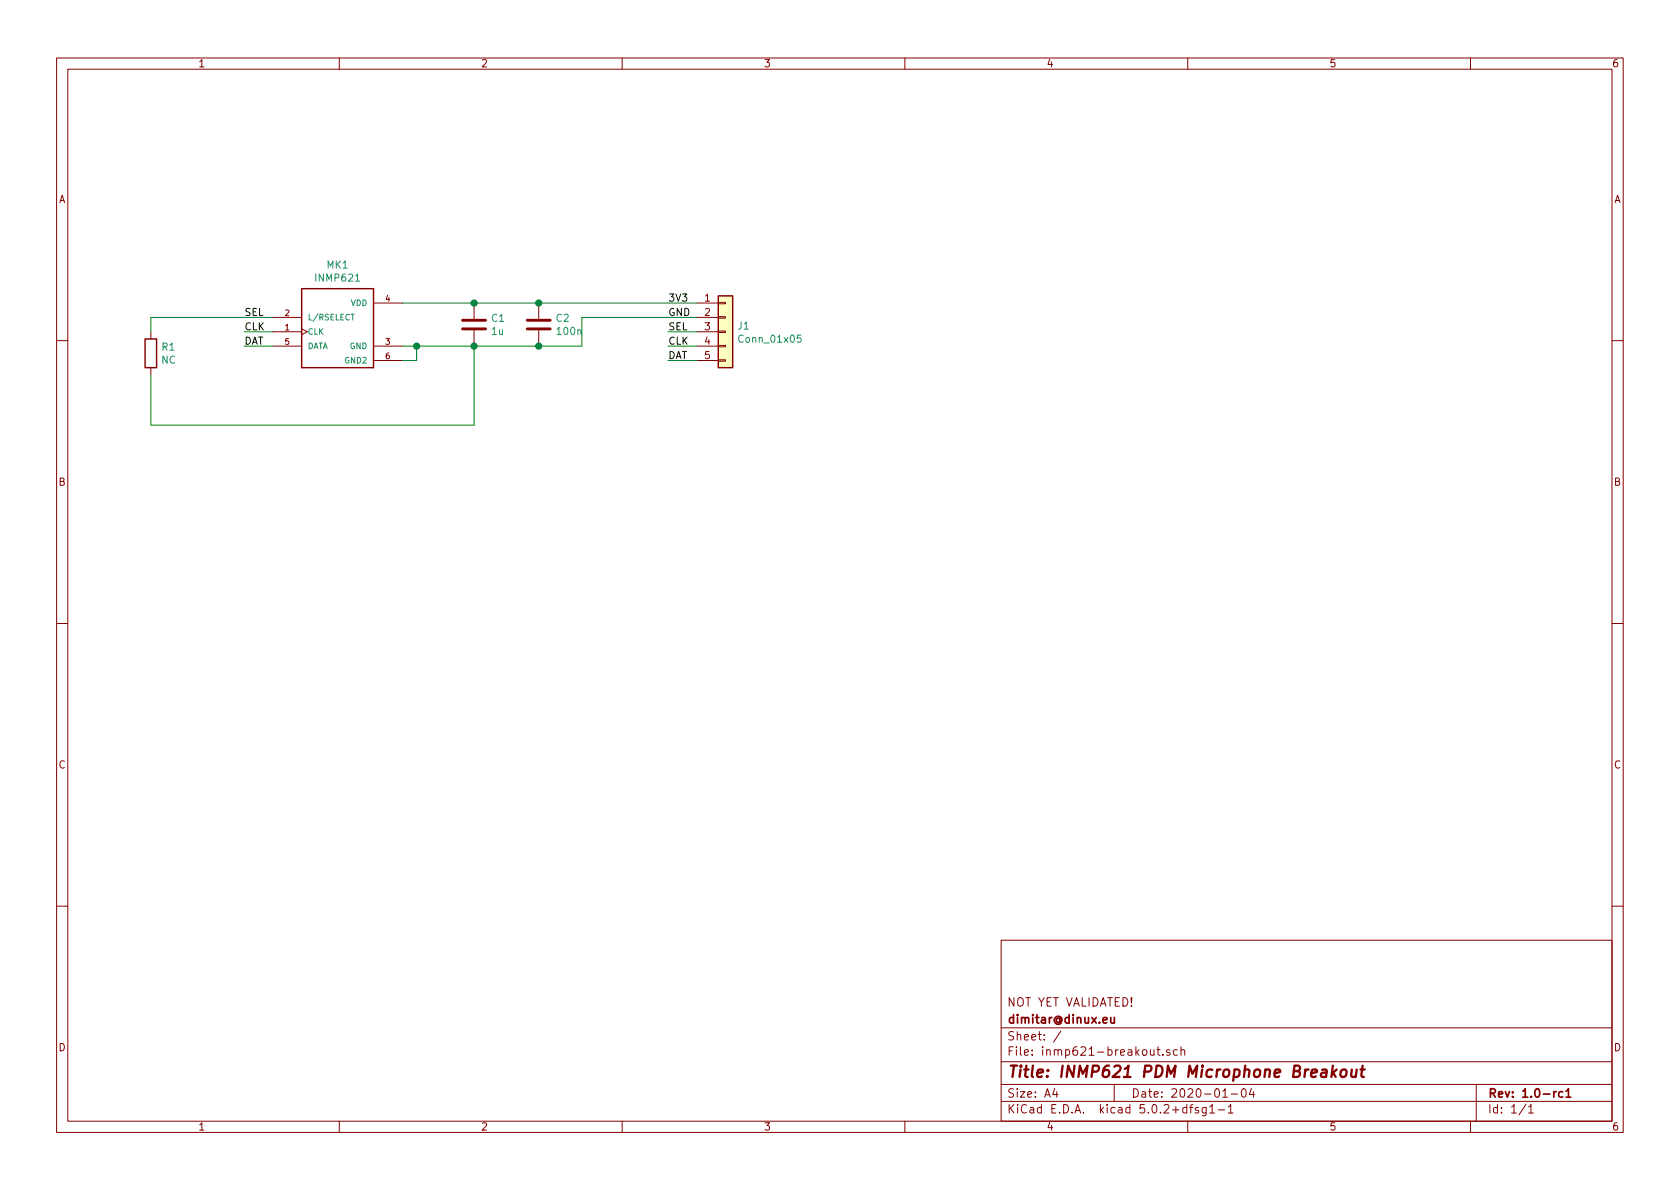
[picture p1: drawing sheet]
EESchema Schematic File Version 4
LIBS:inmp621-breakout-cache
EELAYER 26 0
EELAYER END
$Descr A4 11693 8268
encoding utf-8
Sheet 1 1
Title "INMP621 PDM Microphone Breakout"
Date "2020-01-04"
Rev "1.0-rc1"
Comp "dimitar@dinux.eu"
Comment1 "NOT YET VALIDATED!"
Comment2 ""
Comment3 ""
Comment4 ""
$EndDescr
$Comp
L Device:C C1
U 1 1
P 3300 2250
F 0 "C1" H 3415 2296 50  0000 L CNN
F 1 "1u" H 3415 2205 50  0000 L CNN
F 2 "Capacitor_SMD:C_0805_2012Metric" H 3338 2100 50  0001 C CNN
F 3 "~" H 3300 2250 50  0001 C CNN
	1    3300 2250
	1    0    0    -1  
$EndComp
$Comp
L Device:C C2
U 1 1
P 3750 2250
F 0 "C2" H 3865 2296 50  0000 L CNN
F 1 "100n" H 3865 2205 50  0000 L CNN
F 2 "Capacitor_SMD:C_0805_2012Metric" H 3788 2100 50  0001 C CNN
F 3 "~" H 3750 2250 50  0001 C CNN
	1    3750 2250
	1    0    0    -1  
$EndComp
$Comp
L Connector_Generic:Conn_01x05 J1
U 1 1
P 5050 2300
F 0 "J1" H 5130 2342 50  0000 L CNN
F 1 "Conn_01x05" H 5130 2251 50  0000 L CNN
F 2 "Connector_PinHeader_2.54mm:PinHeader_1x05_P2.54mm_Vertical" H 5050 2300 50  0001 C CNN
F 3 "~" H 5050 2300 50  0001 C CNN
	1    5050 2300
	1    0    0    -1  
$EndComp
$Comp
L Device:R R1
U 1 1
P 1050 2450
F 0 "R1" H 1120 2496 50  0000 L CNN
F 1 "NC" H 1120 2405 50  0000 L CNN
F 2 "Resistor_SMD:R_0805_2012Metric" V 980 2450 50  0001 C CNN
F 3 "~" H 1050 2450 50  0001 C CNN
	1    1050 2450
	1    0    0    -1  
$EndComp
Wire Wire Line
	2800 2100 3300 2100
Wire Wire Line
	3300 2100 3750 2100
Connection ~ 3300 2100
Wire Wire Line
	4850 2100 3750 2100
Connection ~ 3750 2100
Wire Wire Line
	4050 2200 4850 2200
Wire Wire Line
	1050 2200 1900 2200
Wire Wire Line
	1050 2200 1050 2300
Wire Wire Line
	1050 2600 1050 2950
Wire Wire Line
	1050 2950 3300 2950
Wire Wire Line
	4850 2300 4650 2300
Text Label 4650 2300 0    50   ~ 0
SEL
Text Label 4650 2200 0    50   ~ 0
GND
Text Label 4650 2100 0    50   ~ 0
3V3
Wire Wire Line
	4850 2400 4650 2400
Wire Wire Line
	4850 2500 4650 2500
Text Label 4650 2400 0    50   ~ 0
CLK
Text Label 4650 2500 0    50   ~ 0
DAT
Wire Wire Line
	1900 2300 1700 2300
Wire Wire Line
	1900 2400 1700 2400
Text Label 1700 2200 0    50   ~ 0
SEL
Text Label 1700 2300 0    50   ~ 0
CLK
Text Label 1700 2400 0    50   ~ 0
DAT
$Comp
L INMP621:INMP621 MK1
U 1 1
P 2350 2300
F 0 "MK1" H 2350 2767 50  0000 C CNN
F 1 "INMP621" H 2350 2676 50  0000 C CNN
F 2 "inmp621-footprint:MK_INMP621" H 2350 2300 50  0001 L BNN
F 3 "Warning" H 2350 2300 50  0001 L BNN
F 4 "LGA-5 TDK-InvenSense" H 2350 2300 50  0001 L BNN "Поле4"
F 5 "INMP621" H 2350 2300 50  0001 L BNN "Поле5"
F 6 "Mic Omni-Directional -46dB 3.63V Rectangular Solder Pad" H 2350 2300 50  0001 L BNN "Поле6"
F 7 "TDK-InvenSense" H 2350 2300 50  0001 L BNN "Поле7"
F 8 "None" H 2350 2300 50  0001 L BNN "Поле8"
	1    2350 2300
	1    0    0    -1  
$EndComp
Wire Wire Line
	3300 2400 3300 2950
Wire Wire Line
	2800 2400 2900 2400
Connection ~ 3300 2400
Wire Wire Line
	2800 2500 2900 2500
Wire Wire Line
	2900 2500 2900 2400
Connection ~ 2900 2400
Wire Wire Line
	2900 2400 3300 2400
Wire Wire Line
	3750 2400 4050 2400
Wire Wire Line
	4050 2400 4050 2200
Wire Wire Line
	3300 2400 3750 2400
Connection ~ 3750 2400
$EndSCHEMATC
